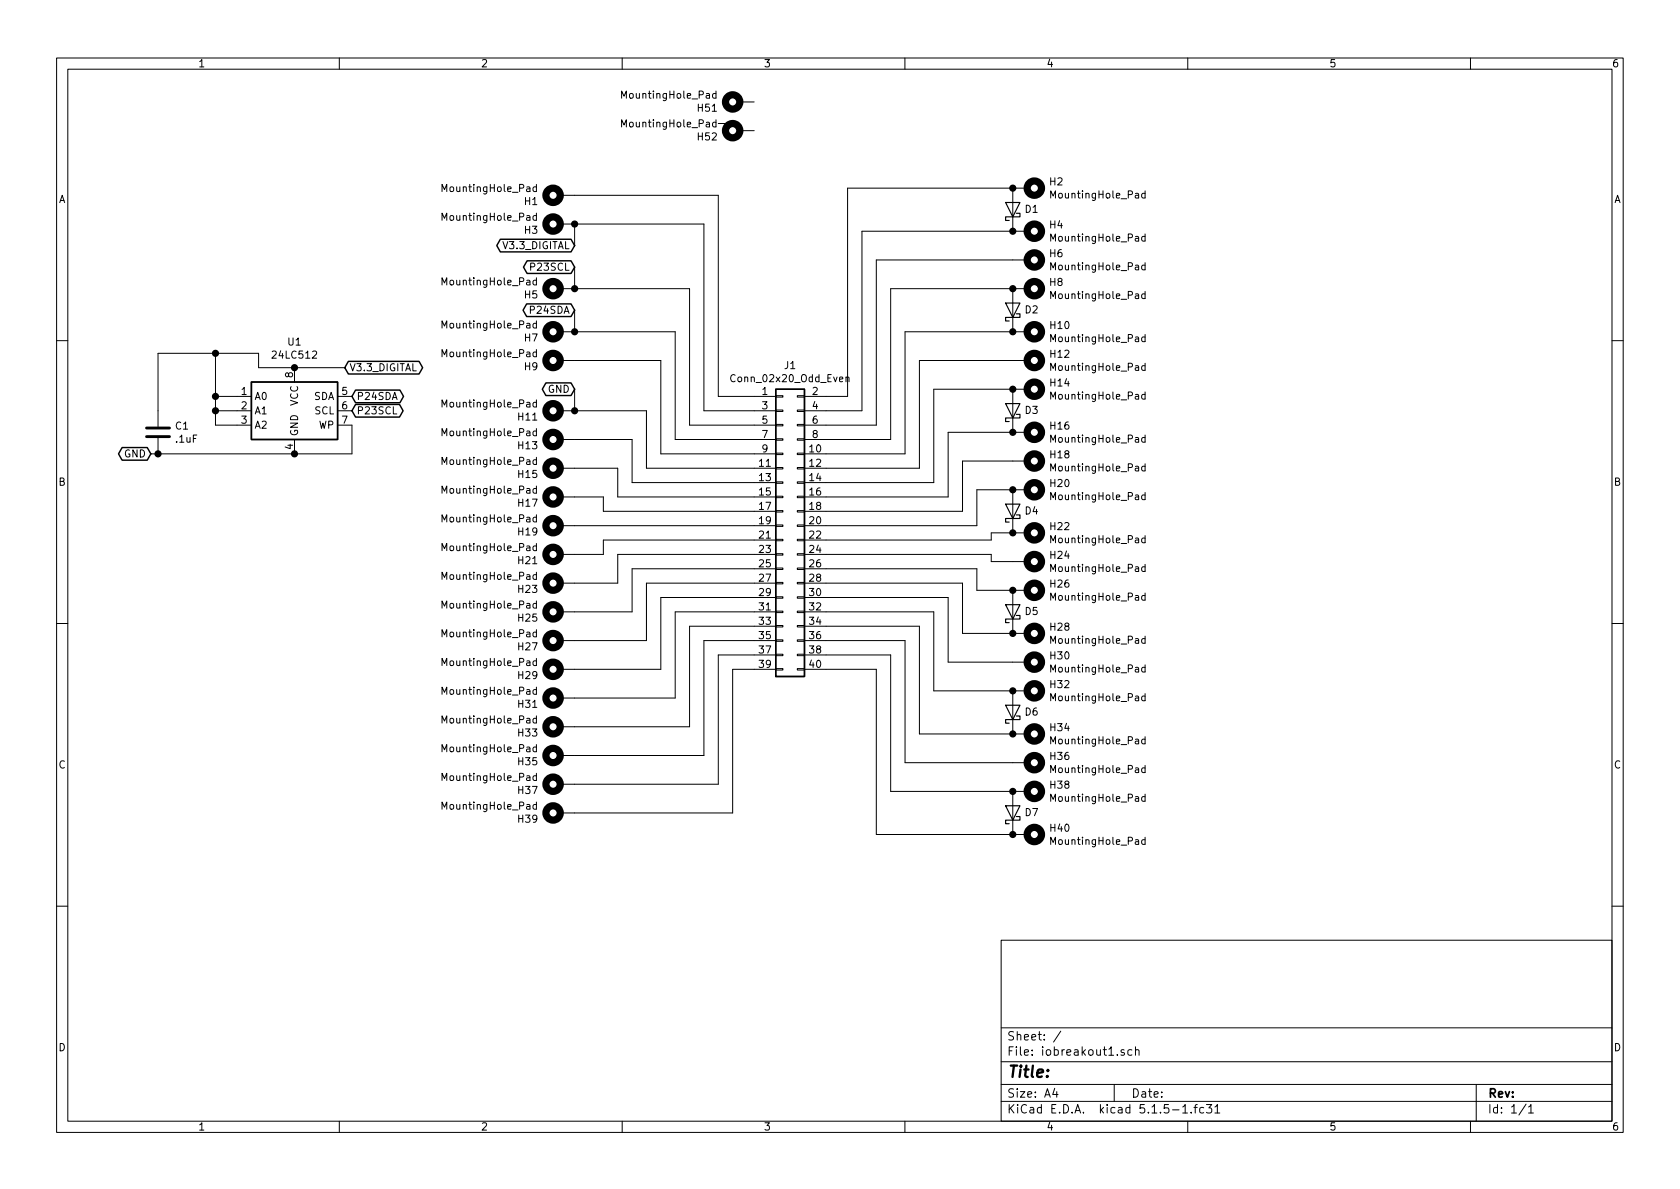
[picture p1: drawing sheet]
EESchema Schematic File Version 4
EELAYER 30 0
EELAYER END
$Descr A4 11693 8268
encoding utf-8
Sheet 1 1
Title ""
Date ""
Rev ""
Comp ""
Comment1 ""
Comment2 ""
Comment3 ""
Comment4 ""
$EndDescr
Text GLabel 4000 1850 0    50   BiDi ~ 0
P23SCL
Text GLabel 4000 2150 0    50   BiDi ~ 0
P24SDA
Text GLabel 4000 1700 0    50   BiDi ~ 0
V3.3_DIGITAL
Text GLabel 4000 2700 0    50   BiDi ~ 0
GND
$Comp
L Mechanical:MountingHole_Pad H?
U 1 1
P 7150 1300
AR Path="/5D931A12/6014427C" Ref="H?"  Part="1" 
AR Path="/6014427C" Ref="H2"  Part="1" 
AR Path="/5D8DCF5A/6014427C" Ref="H?"  Part="1" 
F 0 "H2" V 7104 1450 50  0000 L CNN
F 1 "MountingHole_Pad" V 7195 1450 50  0000 L CNN
F 2 "TestPoint:TestPoint_THTPad_D2.5mm_Drill1.2mm" H 7150 1300 50  0001 C CNN
F 3 "~" H 7150 1300 50  0001 C CNN
	1    7150 1300
	0    1    1    0   
$EndComp
$Comp
L Mechanical:MountingHole_Pad H?
U 1 1
P 7150 1600
AR Path="/5D931A12/60147D87" Ref="H?"  Part="1" 
AR Path="/60147D87" Ref="H4"  Part="1" 
AR Path="/5D8DCF5A/60147D87" Ref="H?"  Part="1" 
F 0 "H4" V 7104 1750 50  0000 L CNN
F 1 "MountingHole_Pad" V 7195 1750 50  0000 L CNN
F 2 "TestPoint:TestPoint_THTPad_D2.5mm_Drill1.2mm" H 7150 1600 50  0001 C CNN
F 3 "~" H 7150 1600 50  0001 C CNN
	1    7150 1600
	0    1    1    0   
$EndComp
$Comp
L Mechanical:MountingHole_Pad H?
U 1 1
P 7150 2000
AR Path="/5D931A12/60147F48" Ref="H?"  Part="1" 
AR Path="/60147F48" Ref="H8"  Part="1" 
AR Path="/5D8DCF5A/60147F48" Ref="H?"  Part="1" 
F 0 "H8" V 7104 2150 50  0000 L CNN
F 1 "MountingHole_Pad" V 7195 2150 50  0000 L CNN
F 2 "TestPoint:TestPoint_THTPad_D2.5mm_Drill1.2mm" H 7150 2000 50  0001 C CNN
F 3 "~" H 7150 2000 50  0001 C CNN
	1    7150 2000
	0    1    1    0   
$EndComp
$Comp
L Mechanical:MountingHole_Pad H?
U 1 1
P 7150 2300
AR Path="/5D931A12/60148169" Ref="H?"  Part="1" 
AR Path="/60148169" Ref="H10"  Part="1" 
AR Path="/5D8DCF5A/60148169" Ref="H?"  Part="1" 
F 0 "H10" V 7104 2450 50  0000 L CNN
F 1 "MountingHole_Pad" V 7195 2450 50  0000 L CNN
F 2 "TestPoint:TestPoint_THTPad_D2.5mm_Drill1.2mm" H 7150 2300 50  0001 C CNN
F 3 "~" H 7150 2300 50  0001 C CNN
	1    7150 2300
	0    1    1    0   
$EndComp
$Comp
L Mechanical:MountingHole_Pad H?
U 1 1
P 7150 2700
AR Path="/5D931A12/60148361" Ref="H?"  Part="1" 
AR Path="/60148361" Ref="H14"  Part="1" 
AR Path="/5D8DCF5A/60148361" Ref="H?"  Part="1" 
F 0 "H14" V 7104 2850 50  0000 L CNN
F 1 "MountingHole_Pad" V 7195 2850 50  0000 L CNN
F 2 "TestPoint:TestPoint_THTPad_D2.5mm_Drill1.2mm" H 7150 2700 50  0001 C CNN
F 3 "~" H 7150 2700 50  0001 C CNN
	1    7150 2700
	0    1    1    0   
$EndComp
$Comp
L Mechanical:MountingHole_Pad H?
U 1 1
P 7150 3000
AR Path="/5D931A12/6014858D" Ref="H?"  Part="1" 
AR Path="/6014858D" Ref="H16"  Part="1" 
AR Path="/5D8DCF5A/6014858D" Ref="H?"  Part="1" 
F 0 "H16" V 7104 3150 50  0000 L CNN
F 1 "MountingHole_Pad" V 7195 3150 50  0000 L CNN
F 2 "TestPoint:TestPoint_THTPad_D2.5mm_Drill1.2mm" H 7150 3000 50  0001 C CNN
F 3 "~" H 7150 3000 50  0001 C CNN
	1    7150 3000
	0    1    1    0   
$EndComp
$Comp
L Mechanical:MountingHole_Pad H?
U 1 1
P 7150 3400
AR Path="/5D931A12/601488CF" Ref="H?"  Part="1" 
AR Path="/601488CF" Ref="H20"  Part="1" 
AR Path="/5D8DCF5A/601488CF" Ref="H?"  Part="1" 
F 0 "H20" V 7104 3550 50  0000 L CNN
F 1 "MountingHole_Pad" V 7195 3550 50  0000 L CNN
F 2 "TestPoint:TestPoint_THTPad_D2.5mm_Drill1.2mm" H 7150 3400 50  0001 C CNN
F 3 "~" H 7150 3400 50  0001 C CNN
	1    7150 3400
	0    1    1    0   
$EndComp
$Comp
L Mechanical:MountingHole_Pad H?
U 1 1
P 7150 3700
AR Path="/5D931A12/60148B15" Ref="H?"  Part="1" 
AR Path="/60148B15" Ref="H22"  Part="1" 
AR Path="/5D8DCF5A/60148B15" Ref="H?"  Part="1" 
F 0 "H22" V 7104 3850 50  0000 L CNN
F 1 "MountingHole_Pad" V 7195 3850 50  0000 L CNN
F 2 "TestPoint:TestPoint_THTPad_D2.5mm_Drill1.2mm" H 7150 3700 50  0001 C CNN
F 3 "~" H 7150 3700 50  0001 C CNN
	1    7150 3700
	0    1    1    0   
$EndComp
$Comp
L Mechanical:MountingHole_Pad H?
U 1 1
P 7150 4100
AR Path="/5D931A12/60148D69" Ref="H?"  Part="1" 
AR Path="/60148D69" Ref="H26"  Part="1" 
AR Path="/5D8DCF5A/60148D69" Ref="H?"  Part="1" 
F 0 "H26" V 7104 4250 50  0000 L CNN
F 1 "MountingHole_Pad" V 7195 4250 50  0000 L CNN
F 2 "TestPoint:TestPoint_THTPad_D2.5mm_Drill1.2mm" H 7150 4100 50  0001 C CNN
F 3 "~" H 7150 4100 50  0001 C CNN
	1    7150 4100
	0    1    1    0   
$EndComp
$Comp
L Mechanical:MountingHole_Pad H?
U 1 1
P 7150 4400
AR Path="/5D931A12/60149061" Ref="H?"  Part="1" 
AR Path="/60149061" Ref="H28"  Part="1" 
AR Path="/5D8DCF5A/60149061" Ref="H?"  Part="1" 
F 0 "H28" V 7104 4550 50  0000 L CNN
F 1 "MountingHole_Pad" V 7195 4550 50  0000 L CNN
F 2 "TestPoint:TestPoint_THTPad_D2.5mm_Drill1.2mm" H 7150 4400 50  0001 C CNN
F 3 "~" H 7150 4400 50  0001 C CNN
	1    7150 4400
	0    1    1    0   
$EndComp
$Comp
L Mechanical:MountingHole_Pad H?
U 1 1
P 7150 4600
AR Path="/5D931A12/60149265" Ref="H?"  Part="1" 
AR Path="/60149265" Ref="H30"  Part="1" 
AR Path="/5D8DCF5A/60149265" Ref="H?"  Part="1" 
F 0 "H30" V 7104 4750 50  0000 L CNN
F 1 "MountingHole_Pad" V 7195 4750 50  0000 L CNN
F 2 "TestPoint:TestPoint_THTPad_D2.5mm_Drill1.2mm" H 7150 4600 50  0001 C CNN
F 3 "~" H 7150 4600 50  0001 C CNN
	1    7150 4600
	0    1    1    0   
$EndComp
$Comp
L Mechanical:MountingHole_Pad H?
U 1 1
P 7150 4800
AR Path="/5D931A12/6014957F" Ref="H?"  Part="1" 
AR Path="/6014957F" Ref="H32"  Part="1" 
AR Path="/5D8DCF5A/6014957F" Ref="H?"  Part="1" 
F 0 "H32" V 7104 4950 50  0000 L CNN
F 1 "MountingHole_Pad" V 7195 4950 50  0000 L CNN
F 2 "TestPoint:TestPoint_THTPad_D2.5mm_Drill1.2mm" H 7150 4800 50  0001 C CNN
F 3 "~" H 7150 4800 50  0001 C CNN
	1    7150 4800
	0    1    1    0   
$EndComp
$Comp
L Mechanical:MountingHole_Pad H?
U 1 1
P 7150 5100
AR Path="/5D931A12/601497DF" Ref="H?"  Part="1" 
AR Path="/601497DF" Ref="H34"  Part="1" 
AR Path="/5D8DCF5A/601497DF" Ref="H?"  Part="1" 
F 0 "H34" V 7104 5250 50  0000 L CNN
F 1 "MountingHole_Pad" V 7195 5250 50  0000 L CNN
F 2 "TestPoint:TestPoint_THTPad_D2.5mm_Drill1.2mm" H 7150 5100 50  0001 C CNN
F 3 "~" H 7150 5100 50  0001 C CNN
	1    7150 5100
	0    1    1    0   
$EndComp
$Comp
L Mechanical:MountingHole_Pad H?
U 1 1
P 7150 5300
AR Path="/5D931A12/60149A1E" Ref="H?"  Part="1" 
AR Path="/60149A1E" Ref="H36"  Part="1" 
AR Path="/5D8DCF5A/60149A1E" Ref="H?"  Part="1" 
F 0 "H36" V 7104 5450 50  0000 L CNN
F 1 "MountingHole_Pad" V 7195 5450 50  0000 L CNN
F 2 "TestPoint:TestPoint_THTPad_D2.5mm_Drill1.2mm" H 7150 5300 50  0001 C CNN
F 3 "~" H 7150 5300 50  0001 C CNN
	1    7150 5300
	0    1    1    0   
$EndComp
$Comp
L Mechanical:MountingHole_Pad H?
U 1 1
P 7150 5500
AR Path="/5D931A12/60149C75" Ref="H?"  Part="1" 
AR Path="/60149C75" Ref="H38"  Part="1" 
AR Path="/5D8DCF5A/60149C75" Ref="H?"  Part="1" 
F 0 "H38" V 7104 5650 50  0000 L CNN
F 1 "MountingHole_Pad" V 7195 5650 50  0000 L CNN
F 2 "TestPoint:TestPoint_THTPad_D2.5mm_Drill1.2mm" H 7150 5500 50  0001 C CNN
F 3 "~" H 7150 5500 50  0001 C CNN
	1    7150 5500
	0    1    1    0   
$EndComp
$Comp
L Mechanical:MountingHole_Pad H?
U 1 1
P 7150 5800
AR Path="/5D931A12/60149E93" Ref="H?"  Part="1" 
AR Path="/60149E93" Ref="H40"  Part="1" 
AR Path="/5D8DCF5A/60149E93" Ref="H?"  Part="1" 
F 0 "H40" V 7104 5950 50  0000 L CNN
F 1 "MountingHole_Pad" V 7195 5950 50  0000 L CNN
F 2 "TestPoint:TestPoint_THTPad_D2.5mm_Drill1.2mm" H 7150 5800 50  0001 C CNN
F 3 "~" H 7150 5800 50  0001 C CNN
	1    7150 5800
	0    1    1    0   
$EndComp
$Comp
L Mechanical:MountingHole_Pad H?
U 1 1
P 7150 3900
AR Path="/5D931A12/6014A0DD" Ref="H?"  Part="1" 
AR Path="/6014A0DD" Ref="H24"  Part="1" 
AR Path="/5D8DCF5A/6014A0DD" Ref="H?"  Part="1" 
F 0 "H24" V 7104 4050 50  0000 L CNN
F 1 "MountingHole_Pad" V 7195 4050 50  0000 L CNN
F 2 "TestPoint:TestPoint_THTPad_D2.5mm_Drill1.2mm" H 7150 3900 50  0001 C CNN
F 3 "~" H 7150 3900 50  0001 C CNN
	1    7150 3900
	0    1    1    0   
$EndComp
$Comp
L Mechanical:MountingHole_Pad H?
U 1 1
P 7150 3200
AR Path="/5D931A12/6014A431" Ref="H?"  Part="1" 
AR Path="/6014A431" Ref="H18"  Part="1" 
AR Path="/5D8DCF5A/6014A431" Ref="H?"  Part="1" 
F 0 "H18" V 7104 3350 50  0000 L CNN
F 1 "MountingHole_Pad" V 7195 3350 50  0000 L CNN
F 2 "TestPoint:TestPoint_THTPad_D2.5mm_Drill1.2mm" H 7150 3200 50  0001 C CNN
F 3 "~" H 7150 3200 50  0001 C CNN
	1    7150 3200
	0    1    1    0   
$EndComp
$Comp
L Mechanical:MountingHole_Pad H?
U 1 1
P 7150 2500
AR Path="/5D931A12/6014A6FB" Ref="H?"  Part="1" 
AR Path="/6014A6FB" Ref="H12"  Part="1" 
AR Path="/5D8DCF5A/6014A6FB" Ref="H?"  Part="1" 
F 0 "H12" V 7104 2650 50  0000 L CNN
F 1 "MountingHole_Pad" V 7195 2650 50  0000 L CNN
F 2 "TestPoint:TestPoint_THTPad_D2.5mm_Drill1.2mm" H 7150 2500 50  0001 C CNN
F 3 "~" H 7150 2500 50  0001 C CNN
	1    7150 2500
	0    1    1    0   
$EndComp
$Comp
L Mechanical:MountingHole_Pad H?
U 1 1
P 7150 1800
AR Path="/5D931A12/6014AA20" Ref="H?"  Part="1" 
AR Path="/6014AA20" Ref="H6"  Part="1" 
AR Path="/5D8DCF5A/6014AA20" Ref="H?"  Part="1" 
F 0 "H6" V 7104 1950 50  0000 L CNN
F 1 "MountingHole_Pad" V 7195 1950 50  0000 L CNN
F 2 "TestPoint:TestPoint_THTPad_D2.5mm_Drill1.2mm" H 7150 1800 50  0001 C CNN
F 3 "~" H 7150 1800 50  0001 C CNN
	1    7150 1800
	0    1    1    0   
$EndComp
$Comp
L Mechanical:MountingHole_Pad H?
U 1 1
P 3900 2000
AR Path="/5D931A12/60153C3A" Ref="H?"  Part="1" 
AR Path="/60153C3A" Ref="H5"  Part="1" 
AR Path="/5D8DCF5A/60153C3A" Ref="H?"  Part="1" 
F 0 "H5" V 3854 2150 50  0000 L CNN
F 1 "MountingHole_Pad" V 3945 2150 50  0000 L CNN
F 2 "TestPoint:TestPoint_THTPad_D2.5mm_Drill1.2mm" H 3900 2000 50  0001 C CNN
F 3 "~" H 3900 2000 50  0001 C CNN
	1    3900 2000
	0    -1   -1   0   
$EndComp
$Comp
L Mechanical:MountingHole_Pad H?
U 1 1
P 3900 2300
AR Path="/5D931A12/60154875" Ref="H?"  Part="1" 
AR Path="/60154875" Ref="H7"  Part="1" 
AR Path="/5D8DCF5A/60154875" Ref="H?"  Part="1" 
F 0 "H7" V 3854 2450 50  0000 L CNN
F 1 "MountingHole_Pad" V 3945 2450 50  0000 L CNN
F 2 "TestPoint:TestPoint_THTPad_D2.5mm_Drill1.2mm" H 3900 2300 50  0001 C CNN
F 3 "~" H 3900 2300 50  0001 C CNN
	1    3900 2300
	0    -1   -1   0   
$EndComp
$Comp
L Mechanical:MountingHole_Pad H?
U 1 1
P 3900 2850
AR Path="/5D931A12/60154BED" Ref="H?"  Part="1" 
AR Path="/60154BED" Ref="H11"  Part="1" 
AR Path="/5D8DCF5A/60154BED" Ref="H?"  Part="1" 
F 0 "H11" V 3854 3000 50  0000 L CNN
F 1 "MountingHole_Pad" V 3945 3000 50  0000 L CNN
F 2 "TestPoint:TestPoint_THTPad_D2.5mm_Drill1.2mm" H 3900 2850 50  0001 C CNN
F 3 "~" H 3900 2850 50  0001 C CNN
	1    3900 2850
	0    -1   -1   0   
$EndComp
$Comp
L Mechanical:MountingHole_Pad H?
U 1 1
P 3900 1350
AR Path="/5D931A12/60155271" Ref="H?"  Part="1" 
AR Path="/60155271" Ref="H1"  Part="1" 
AR Path="/5D8DCF5A/60155271" Ref="H?"  Part="1" 
F 0 "H1" V 3854 1500 50  0000 L CNN
F 1 "MountingHole_Pad" V 3945 1500 50  0000 L CNN
F 2 "TestPoint:TestPoint_THTPad_D2.5mm_Drill1.2mm" H 3900 1350 50  0001 C CNN
F 3 "~" H 3900 1350 50  0001 C CNN
	1    3900 1350
	0    -1   -1   0   
$EndComp
$Comp
L Mechanical:MountingHole_Pad H?
U 1 1
P 3900 2500
AR Path="/5D931A12/601556D0" Ref="H?"  Part="1" 
AR Path="/601556D0" Ref="H9"  Part="1" 
AR Path="/5D8DCF5A/601556D0" Ref="H?"  Part="1" 
F 0 "H9" V 3854 2650 50  0000 L CNN
F 1 "MountingHole_Pad" V 3945 2650 50  0000 L CNN
F 2 "TestPoint:TestPoint_THTPad_D2.5mm_Drill1.2mm" H 3900 2500 50  0001 C CNN
F 3 "~" H 3900 2500 50  0001 C CNN
	1    3900 2500
	0    -1   -1   0   
$EndComp
$Comp
L Mechanical:MountingHole_Pad H?
U 1 1
P 3900 3650
AR Path="/5D931A12/60156167" Ref="H?"  Part="1" 
AR Path="/60156167" Ref="H19"  Part="1" 
AR Path="/5D8DCF5A/60156167" Ref="H?"  Part="1" 
F 0 "H19" V 3854 3800 50  0000 L CNN
F 1 "MountingHole_Pad" V 3945 3800 50  0000 L CNN
F 2 "TestPoint:TestPoint_THTPad_D2.5mm_Drill1.2mm" H 3900 3650 50  0001 C CNN
F 3 "~" H 3900 3650 50  0001 C CNN
	1    3900 3650
	0    -1   -1   0   
$EndComp
$Comp
L Mechanical:MountingHole_Pad H?
U 1 1
P 3900 3850
AR Path="/5D931A12/60156987" Ref="H?"  Part="1" 
AR Path="/60156987" Ref="H21"  Part="1" 
AR Path="/5D8DCF5A/60156987" Ref="H?"  Part="1" 
F 0 "H21" V 3854 4000 50  0000 L CNN
F 1 "MountingHole_Pad" V 3945 4000 50  0000 L CNN
F 2 "TestPoint:TestPoint_THTPad_D2.5mm_Drill1.2mm" H 3900 3850 50  0001 C CNN
F 3 "~" H 3900 3850 50  0001 C CNN
	1    3900 3850
	0    -1   -1   0   
$EndComp
$Comp
L Mechanical:MountingHole_Pad H?
U 1 1
P 3900 4250
AR Path="/5D931A12/60156C9F" Ref="H?"  Part="1" 
AR Path="/60156C9F" Ref="H25"  Part="1" 
AR Path="/5D8DCF5A/60156C9F" Ref="H?"  Part="1" 
F 0 "H25" V 3854 4400 50  0000 L CNN
F 1 "MountingHole_Pad" V 3945 4400 50  0000 L CNN
F 2 "TestPoint:TestPoint_THTPad_D2.5mm_Drill1.2mm" H 3900 4250 50  0001 C CNN
F 3 "~" H 3900 4250 50  0001 C CNN
	1    3900 4250
	0    -1   -1   0   
$EndComp
$Comp
L Mechanical:MountingHole_Pad H?
U 1 1
P 3900 4450
AR Path="/5D931A12/60157003" Ref="H?"  Part="1" 
AR Path="/60157003" Ref="H27"  Part="1" 
AR Path="/5D8DCF5A/60157003" Ref="H?"  Part="1" 
F 0 "H27" V 3854 4600 50  0000 L CNN
F 1 "MountingHole_Pad" V 3945 4600 50  0000 L CNN
F 2 "TestPoint:TestPoint_THTPad_D2.5mm_Drill1.2mm" H 3900 4450 50  0001 C CNN
F 3 "~" H 3900 4450 50  0001 C CNN
	1    3900 4450
	0    -1   -1   0   
$EndComp
$Comp
L Mechanical:MountingHole_Pad H?
U 1 1
P 3900 4850
AR Path="/5D931A12/60157308" Ref="H?"  Part="1" 
AR Path="/60157308" Ref="H31"  Part="1" 
AR Path="/5D8DCF5A/60157308" Ref="H?"  Part="1" 
F 0 "H31" V 3854 5000 50  0000 L CNN
F 1 "MountingHole_Pad" V 3945 5000 50  0000 L CNN
F 2 "TestPoint:TestPoint_THTPad_D2.5mm_Drill1.2mm" H 3900 4850 50  0001 C CNN
F 3 "~" H 3900 4850 50  0001 C CNN
	1    3900 4850
	0    -1   -1   0   
$EndComp
$Comp
L Mechanical:MountingHole_Pad H?
U 1 1
P 3900 5050
AR Path="/5D931A12/60158FC6" Ref="H?"  Part="1" 
AR Path="/60158FC6" Ref="H33"  Part="1" 
AR Path="/5D8DCF5A/60158FC6" Ref="H?"  Part="1" 
F 0 "H33" V 3854 5200 50  0000 L CNN
F 1 "MountingHole_Pad" V 3945 5200 50  0000 L CNN
F 2 "TestPoint:TestPoint_THTPad_D2.5mm_Drill1.2mm" H 3900 5050 50  0001 C CNN
F 3 "~" H 3900 5050 50  0001 C CNN
	1    3900 5050
	0    -1   -1   0   
$EndComp
$Comp
L Mechanical:MountingHole_Pad H?
U 1 1
P 3900 5450
AR Path="/5D931A12/6015931D" Ref="H?"  Part="1" 
AR Path="/6015931D" Ref="H37"  Part="1" 
AR Path="/5D8DCF5A/6015931D" Ref="H?"  Part="1" 
F 0 "H37" V 3854 5600 50  0000 L CNN
F 1 "MountingHole_Pad" V 3945 5600 50  0000 L CNN
F 2 "TestPoint:TestPoint_THTPad_D2.5mm_Drill1.2mm" H 3900 5450 50  0001 C CNN
F 3 "~" H 3900 5450 50  0001 C CNN
	1    3900 5450
	0    -1   -1   0   
$EndComp
$Comp
L Mechanical:MountingHole_Pad H?
U 1 1
P 3900 5650
AR Path="/5D931A12/60159806" Ref="H?"  Part="1" 
AR Path="/60159806" Ref="H39"  Part="1" 
AR Path="/5D8DCF5A/60159806" Ref="H?"  Part="1" 
F 0 "H39" V 3854 5800 50  0000 L CNN
F 1 "MountingHole_Pad" V 3945 5800 50  0000 L CNN
F 2 "TestPoint:TestPoint_THTPad_D2.5mm_Drill1.2mm" H 3900 5650 50  0001 C CNN
F 3 "~" H 3900 5650 50  0001 C CNN
	1    3900 5650
	0    -1   -1   0   
$EndComp
$Comp
L Mechanical:MountingHole_Pad H?
U 1 1
P 3900 5250
AR Path="/5D931A12/6015B004" Ref="H?"  Part="1" 
AR Path="/6015B004" Ref="H35"  Part="1" 
AR Path="/5D8DCF5A/6015B004" Ref="H?"  Part="1" 
F 0 "H35" V 3854 5400 50  0000 L CNN
F 1 "MountingHole_Pad" V 3945 5400 50  0000 L CNN
F 2 "TestPoint:TestPoint_THTPad_D2.5mm_Drill1.2mm" H 3900 5250 50  0001 C CNN
F 3 "~" H 3900 5250 50  0001 C CNN
	1    3900 5250
	0    -1   -1   0   
$EndComp
$Comp
L Mechanical:MountingHole_Pad H?
U 1 1
P 3900 4650
AR Path="/5D931A12/6015B360" Ref="H?"  Part="1" 
AR Path="/6015B360" Ref="H29"  Part="1" 
AR Path="/5D8DCF5A/6015B360" Ref="H?"  Part="1" 
F 0 "H29" V 3854 4800 50  0000 L CNN
F 1 "MountingHole_Pad" V 3945 4800 50  0000 L CNN
F 2 "TestPoint:TestPoint_THTPad_D2.5mm_Drill1.2mm" H 3900 4650 50  0001 C CNN
F 3 "~" H 3900 4650 50  0001 C CNN
	1    3900 4650
	0    -1   -1   0   
$EndComp
$Comp
L Mechanical:MountingHole_Pad H?
U 1 1
P 3900 4050
AR Path="/5D931A12/6015B674" Ref="H?"  Part="1" 
AR Path="/6015B674" Ref="H23"  Part="1" 
AR Path="/5D8DCF5A/6015B674" Ref="H?"  Part="1" 
F 0 "H23" V 3854 4200 50  0000 L CNN
F 1 "MountingHole_Pad" V 3945 4200 50  0000 L CNN
F 2 "TestPoint:TestPoint_THTPad_D2.5mm_Drill1.2mm" H 3900 4050 50  0001 C CNN
F 3 "~" H 3900 4050 50  0001 C CNN
	1    3900 4050
	0    -1   -1   0   
$EndComp
Wire Wire Line
	5050 950  5050 850 
Wire Wire Line
	5050 850  5000 850 
Text GLabel 1050 3150 0    50   BiDi ~ 0
GND
Wire Wire Line
	1800 2550 1800 2450
$Comp
L Device:C C?
U 1 1
P 1100 3000
AR Path="/5D6F247C/5FFE0229" Ref="C?"  Part="1" 
AR Path="/5EBDA379/5FFE0229" Ref="C101"  Part="1" 
AR Path="/5FFE0229" Ref="C1"  Part="1" 
F 0 "C1" H 1215 3046 50  0000 L CNN
F 1 ".1uF" H 1215 2955 50  0000 L CNN
F 2 "Capacitor_SMD:C_0603_1608Metric_Pad1.05x0.95mm_HandSolder" H 1138 2850 50  0001 C CNN
F 3 "~" H 1100 3000 50  0001 C CNN
	1    1100 3000
	1    0    0    -1  
$EndComp
Wire Wire Line
	2450 2950 2450 3150
Wire Wire Line
	1650 2950 1500 2950
Wire Wire Line
	1500 2950 1500 2850
Wire Wire Line
	1500 2850 1500 2750
Connection ~ 1500 2850
Wire Wire Line
	1650 2850 1500 2850
Wire Wire Line
	1500 2750 1650 2750
Wire Wire Line
	2050 2550 1800 2550
Wire Wire Line
	2400 2550 2050 2550
Connection ~ 2050 2550
Wire Wire Line
	2450 3150 2050 3150
Connection ~ 2050 3150
$Comp
L Memory_EEPROM:24LC512 U1
U 1 1
P 2050 2850
AR Path="/5FFE0210" Ref="U1"  Part="1" 
AR Path="/5D6F247C/5FFE0210" Ref="U?"  Part="1" 
AR Path="/5EBDA379/5FFE0210" Ref="U17"  Part="1" 
F 0 "U1" H 2050 3331 50  0000 C CNN
F 1 "24LC512" H 2050 3240 50  0000 C CNN
F 2 "Package_SO:TSSOP-8_4.4x3mm_P0.65mm" H 2050 2850 50  0001 C CNN
F 3 "http://ww1.microchip.com/downloads/en/DeviceDoc/21754M.pdf" H 2050 2850 50  0001 C CNN
	1    2050 2850
	1    0    0    -1  
$EndComp
Text GLabel 2450 2850 2    50   BiDi ~ 0
P23SCL
Text GLabel 2450 2750 2    50   BiDi ~ 0
P24SDA
Text GLabel 2400 2550 2    50   BiDi ~ 0
V3.3_DIGITAL
$Comp
L Mechanical:MountingHole_Pad H?
U 1 1
P 3900 3450
AR Path="/5D931A12/6015BA48" Ref="H?"  Part="1" 
AR Path="/6015BA48" Ref="H17"  Part="1" 
AR Path="/5D8DCF5A/6015BA48" Ref="H?"  Part="1" 
F 0 "H17" V 3854 3600 50  0000 L CNN
F 1 "MountingHole_Pad" V 3945 3600 50  0000 L CNN
F 2 "TestPoint:TestPoint_THTPad_D2.5mm_Drill1.2mm" H 3900 3450 50  0001 C CNN
F 3 "~" H 3900 3450 50  0001 C CNN
	1    3900 3450
	0    -1   -1   0   
$EndComp
$Comp
L Mechanical:MountingHole_Pad H?
U 1 1
P 3900 3050
AR Path="/5D931A12/60155AE8" Ref="H?"  Part="1" 
AR Path="/60155AE8" Ref="H13"  Part="1" 
AR Path="/5D8DCF5A/60155AE8" Ref="H?"  Part="1" 
F 0 "H13" V 3854 3200 50  0000 L CNN
F 1 "MountingHole_Pad" V 3945 3200 50  0000 L CNN
F 2 "TestPoint:TestPoint_THTPad_D2.5mm_Drill1.2mm" H 3900 3050 50  0001 C CNN
F 3 "~" H 3900 3050 50  0001 C CNN
	1    3900 3050
	0    -1   -1   0   
$EndComp
$Comp
L Mechanical:MountingHole_Pad H?
U 1 1
P 3900 3250
AR Path="/5D931A12/6015BE85" Ref="H?"  Part="1" 
AR Path="/6015BE85" Ref="H15"  Part="1" 
AR Path="/5D8DCF5A/6015BE85" Ref="H?"  Part="1" 
F 0 "H15" V 3854 3400 50  0000 L CNN
F 1 "MountingHole_Pad" V 3945 3400 50  0000 L CNN
F 2 "TestPoint:TestPoint_THTPad_D2.5mm_Drill1.2mm" H 3900 3250 50  0001 C CNN
F 3 "~" H 3900 3250 50  0001 C CNN
	1    3900 3250
	0    -1   -1   0   
$EndComp
$Comp
L Mechanical:MountingHole_Pad H?
U 1 1
P 5150 700
AR Path="/5D931A12/600C358B" Ref="H?"  Part="1" 
AR Path="/600C358B" Ref="H51"  Part="1" 
AR Path="/5D8DCF5A/600C358B" Ref="H1"  Part="1" 
F 0 "H51" V 5104 850 50  0000 L CNN
F 1 "MountingHole_Pad" V 5195 850 50  0000 L CNN
F 2 "MountingHole:MountingHole_3mm_Pad_Via" H 5150 700 50  0001 C CNN
F 3 "~" H 5150 700 50  0001 C CNN
	1    5150 700 
	0    -1   -1   0   
$EndComp
$Comp
L Mechanical:MountingHole_Pad H?
U 1 1
P 5150 900
AR Path="/5D931A12/600E18D5" Ref="H?"  Part="1" 
AR Path="/600E18D5" Ref="H52"  Part="1" 
AR Path="/5D8DCF5A/600E18D5" Ref="H2"  Part="1" 
F 0 "H52" V 5104 1050 50  0000 L CNN
F 1 "MountingHole_Pad" V 5195 1050 50  0000 L CNN
F 2 "MountingHole:MountingHole_3mm_Pad_Via" H 5150 900 50  0001 C CNN
F 3 "~" H 5150 900 50  0001 C CNN
	1    5150 900 
	0    -1   -1   0   
$EndComp
$Comp
L Mechanical:MountingHole_Pad H?
U 1 1
P 3900 1550
AR Path="/5D931A12/60167955" Ref="H?"  Part="1" 
AR Path="/60167955" Ref="H3"  Part="1" 
AR Path="/5D8DCF5A/60167955" Ref="H?"  Part="1" 
F 0 "H3" V 3854 1700 50  0000 L CNN
F 1 "MountingHole_Pad" V 3945 1700 50  0000 L CNN
F 2 "TestPoint:TestPoint_THTPad_D2.5mm_Drill1.2mm" H 3900 1550 50  0001 C CNN
F 3 "~" H 3900 1550 50  0001 C CNN
	1    3900 1550
	0    -1   -1   0   
$EndComp
$Comp
L Diode:1N5819 D1
U 1 1
P 7050 1450
F 0 "D1" V 7050 1371 50  0000 R CNN
F 1 "1N5819" H 7050 1325 50  0001 C CNN
F 2 "Diode_THT:D_DO-41_SOD81_P2.54mm_Vertical_AnodeUp" H 7050 1326 50  0001 C CNN
F 3 "http://www.vishay.com/docs/88525/1n5817.pdf" H 7050 1450 50  0001 C CNN
	1    7050 1450
	0    -1   -1   0   
$EndComp
$Comp
L Diode:1N5819 D2
U 1 1
P 7050 2150
F 0 "D2" V 7050 2071 50  0000 R CNN
F 1 "1N5819" H 7050 2025 50  0001 C CNN
F 2 "Diode_THT:D_DO-41_SOD81_P2.54mm_Vertical_AnodeUp" H 7050 2026 50  0001 C CNN
F 3 "http://www.vishay.com/docs/88525/1n5817.pdf" H 7050 2150 50  0001 C CNN
	1    7050 2150
	0    -1   -1   0   
$EndComp
$Comp
L Diode:1N5819 D3
U 1 1
P 7050 2850
F 0 "D3" V 7050 2771 50  0000 R CNN
F 1 "1N5819" H 7050 2725 50  0001 C CNN
F 2 "Diode_THT:D_DO-41_SOD81_P2.54mm_Vertical_AnodeUp" H 7050 2726 50  0001 C CNN
F 3 "http://www.vishay.com/docs/88525/1n5817.pdf" H 7050 2850 50  0001 C CNN
	1    7050 2850
	0    -1   -1   0   
$EndComp
$Comp
L Diode:1N5819 D5
U 1 1
P 7050 4250
F 0 "D5" V 7050 4171 50  0000 R CNN
F 1 "1N5819" H 7050 4125 50  0001 C CNN
F 2 "Diode_THT:D_DO-41_SOD81_P2.54mm_Vertical_AnodeUp" H 7050 4126 50  0001 C CNN
F 3 "http://www.vishay.com/docs/88525/1n5817.pdf" H 7050 4250 50  0001 C CNN
	1    7050 4250
	0    -1   -1   0   
$EndComp
$Comp
L Diode:1N5819 D6
U 1 1
P 7050 4950
F 0 "D6" V 7050 4871 50  0000 R CNN
F 1 "1N5819" H 7050 4825 50  0001 C CNN
F 2 "Diode_THT:D_DO-41_SOD81_P2.54mm_Vertical_AnodeUp" H 7050 4826 50  0001 C CNN
F 3 "http://www.vishay.com/docs/88525/1n5817.pdf" H 7050 4950 50  0001 C CNN
	1    7050 4950
	0    -1   -1   0   
$EndComp
$Comp
L Diode:1N5819 D7
U 1 1
P 7050 5650
F 0 "D7" V 7050 5571 50  0000 R CNN
F 1 "1N5819" H 7050 5525 50  0001 C CNN
F 2 "Diode_THT:D_DO-41_SOD81_P2.54mm_Vertical_AnodeUp" H 7050 5526 50  0001 C CNN
F 3 "http://www.vishay.com/docs/88525/1n5817.pdf" H 7050 5650 50  0001 C CNN
	1    7050 5650
	0    -1   -1   0   
$EndComp
$Comp
L Diode:1N5819 D4
U 1 1
P 7050 3550
F 0 "D4" V 7050 3471 50  0000 R CNN
F 1 "1N5819" H 7050 3425 50  0001 C CNN
F 2 "Diode_THT:D_DO-41_SOD81_P2.54mm_Vertical_AnodeUp" H 7050 3426 50  0001 C CNN
F 3 "http://www.vishay.com/docs/88525/1n5817.pdf" H 7050 3550 50  0001 C CNN
	1    7050 3550
	0    -1   -1   0   
$EndComp
$Comp
L Connector_Generic:Conn_02x20_Odd_Even J1
U 1 1
P 5450 3650
AR Path="/5D8DCF5A/5DE42659" Ref="J1"  Part="1" 
AR Path="/5D929EAA/5DE42659" Ref="J?"  Part="1" 
AR Path="/5DE42659" Ref="J1"  Part="1" 
F 0 "J1" H 5500 4767 50  0000 C CNN
F 1 "Conn_02x20_Odd_Even" H 5500 4676 50  0000 C CNN
F 2 "Connector_PinSocket_2.54mm:PinSocket_2x20_P2.54mm_Vertical" H 5450 3650 50  0001 C CNN
F 3 "~" H 5450 3650 50  0001 C CNN
	1    5450 3650
	1    0    0    -1  
$EndComp
Wire Wire Line
	5250 2750 5000 2750
Wire Wire Line
	5000 2750 5000 1350
Wire Wire Line
	5000 1350 4000 1350
Wire Wire Line
	4900 2850 5250 2850
Wire Wire Line
	5250 2950 4800 2950
Wire Wire Line
	4800 2950 4800 2000
Wire Wire Line
	4800 2000 4000 2000
Wire Wire Line
	5250 3050 4700 3050
Wire Wire Line
	4000 1850 4000 2000
Connection ~ 4000 2000
Wire Wire Line
	5750 2750 5900 2750
Wire Wire Line
	5900 2750 5900 1300
Wire Wire Line
	5900 1300 7050 1300
Connection ~ 7050 1300
Wire Wire Line
	7050 1600 6000 1600
Wire Wire Line
	6000 1600 6000 2850
Wire Wire Line
	6000 2850 5750 2850
Connection ~ 7050 1600
Wire Wire Line
	5750 2950 6100 2950
Wire Wire Line
	6100 2950 6100 1800
Wire Wire Line
	6100 1800 7050 1800
Wire Wire Line
	7050 2000 6200 2000
Wire Wire Line
	6200 2000 6200 3050
Wire Wire Line
	6200 3050 5750 3050
Connection ~ 7050 2000
Wire Wire Line
	5750 3150 6300 3150
Wire Wire Line
	6300 3150 6300 2300
Wire Wire Line
	6300 2300 7050 2300
Connection ~ 7050 2300
Wire Wire Line
	7050 2500 6400 2500
Wire Wire Line
	6400 2500 6400 3250
Wire Wire Line
	6400 3250 5750 3250
Wire Wire Line
	4900 1550 4000 1550
Wire Wire Line
	4900 1550 4900 2850
Wire Wire Line
	4700 2300 4700 3050
Wire Wire Line
	4000 1700 4000 1550
Connection ~ 4000 1550
Wire Wire Line
	4000 2300 4700 2300
Wire Wire Line
	4000 2500 4600 2500
Wire Wire Line
	4600 2500 4600 3150
Wire Wire Line
	4600 3150 5250 3150
Wire Wire Line
	4000 2850 4500 2850
Wire Wire Line
	4500 2850 4500 3250
Wire Wire Line
	4500 3250 5250 3250
Wire Wire Line
	5250 3350 4400 3350
Wire Wire Line
	4400 3350 4400 3050
Wire Wire Line
	4400 3050 4000 3050
Wire Wire Line
	4000 3250 4300 3250
Wire Wire Line
	4300 3250 4300 3450
Wire Wire Line
	4300 3450 5250 3450
Wire Wire Line
	4000 3450 4200 3450
Wire Wire Line
	4200 3450 4200 3550
Wire Wire Line
	4200 3550 5250 3550
Wire Wire Line
	4000 3650 5250 3650
Wire Wire Line
	4000 3850 4200 3850
Wire Wire Line
	4200 3850 4200 3750
Wire Wire Line
	4200 3750 5250 3750
Wire Wire Line
	4000 4050 4300 4050
Wire Wire Line
	4300 4050 4300 3850
Wire Wire Line
	4300 3850 5250 3850
Wire Wire Line
	4000 4250 4400 4250
Wire Wire Line
	4400 4250 4400 3950
Wire Wire Line
	4400 3950 5250 3950
Wire Wire Line
	4000 4450 4500 4450
Wire Wire Line
	4500 4450 4500 4050
Wire Wire Line
	4500 4050 5250 4050
Wire Wire Line
	4000 4650 4600 4650
Wire Wire Line
	4600 4650 4600 4150
Wire Wire Line
	4600 4150 5250 4150
Wire Wire Line
	4000 4850 4700 4850
Wire Wire Line
	4700 4850 4700 4250
Wire Wire Line
	4700 4250 5250 4250
Wire Wire Line
	4000 5050 4800 5050
Wire Wire Line
	4800 5050 4800 4350
Wire Wire Line
	4800 4350 5250 4350
Wire Wire Line
	4000 5250 4900 5250
Wire Wire Line
	4900 5250 4900 4450
Wire Wire Line
	4900 4450 5250 4450
Wire Wire Line
	4000 5450 5000 5450
Wire Wire Line
	5000 5450 5000 4550
Wire Wire Line
	5000 4550 5250 4550
Wire Wire Line
	4000 5650 5100 5650
Wire Wire Line
	5100 5650 5100 4650
Wire Wire Line
	5100 4650 5250 4650
Wire Wire Line
	4000 2700 4000 2850
Connection ~ 4000 2850
Wire Wire Line
	7050 2700 6500 2700
Wire Wire Line
	6500 2700 6500 3350
Wire Wire Line
	6500 3350 5750 3350
Connection ~ 7050 2700
Wire Wire Line
	5750 3450 6600 3450
Wire Wire Line
	6600 3450 6600 3000
Wire Wire Line
	6600 3000 7050 3000
Connection ~ 7050 3000
Wire Wire Line
	7050 3200 6700 3200
Wire Wire Line
	6700 3200 6700 3550
Wire Wire Line
	6700 3550 5750 3550
Wire Wire Line
	5750 3650 6800 3650
Wire Wire Line
	6800 3650 6800 3400
Wire Wire Line
	6800 3400 7050 3400
Connection ~ 7050 3400
Wire Wire Line
	7050 3700 6900 3700
Wire Wire Line
	6900 3700 6900 3750
Wire Wire Line
	6900 3750 5750 3750
Connection ~ 7050 3700
Wire Wire Line
	5750 3850 6900 3850
Wire Wire Line
	6900 3850 6900 3900
Wire Wire Line
	6900 3900 7050 3900
Wire Wire Line
	5750 3950 6800 3950
Wire Wire Line
	6800 3950 6800 4100
Wire Wire Line
	6800 4100 7050 4100
Connection ~ 7050 4100
Wire Wire Line
	5750 4050 6700 4050
Wire Wire Line
	6700 4050 6700 4400
Wire Wire Line
	6700 4400 7050 4400
Connection ~ 7050 4400
Wire Wire Line
	7050 4600 6600 4600
Wire Wire Line
	6600 4600 6600 4150
Wire Wire Line
	6600 4150 5750 4150
Wire Wire Line
	5750 4250 6500 4250
Wire Wire Line
	6500 4250 6500 4800
Wire Wire Line
	6500 4800 7050 4800
Connection ~ 7050 4800
Wire Wire Line
	7050 5100 6400 5100
Wire Wire Line
	6400 5100 6400 4350
Wire Wire Line
	6400 4350 5750 4350
Connection ~ 7050 5100
Wire Wire Line
	5750 4450 6300 4450
Wire Wire Line
	6300 4450 6300 5300
Wire Wire Line
	6300 5300 7050 5300
Wire Wire Line
	7050 5500 6200 5500
Wire Wire Line
	6200 5500 6200 4550
Wire Wire Line
	6200 4550 5750 4550
Connection ~ 7050 5500
Wire Wire Line
	5750 4650 6100 4650
Wire Wire Line
	6100 5800 7050 5800
Wire Wire Line
	6100 4650 6100 5800
Connection ~ 7050 5800
Wire Wire Line
	1050 3150 1100 3150
Connection ~ 1100 3150
Wire Wire Line
	1100 3150 2050 3150
Wire Wire Line
	1100 2850 1100 2450
Wire Wire Line
	1100 2450 1500 2450
Wire Wire Line
	1500 2750 1500 2450
Connection ~ 1500 2750
Connection ~ 1500 2450
Wire Wire Line
	1500 2450 1800 2450
Wire Wire Line
	4000 2150 4000 2300
Connection ~ 4000 2300
$EndSCHEMATC
